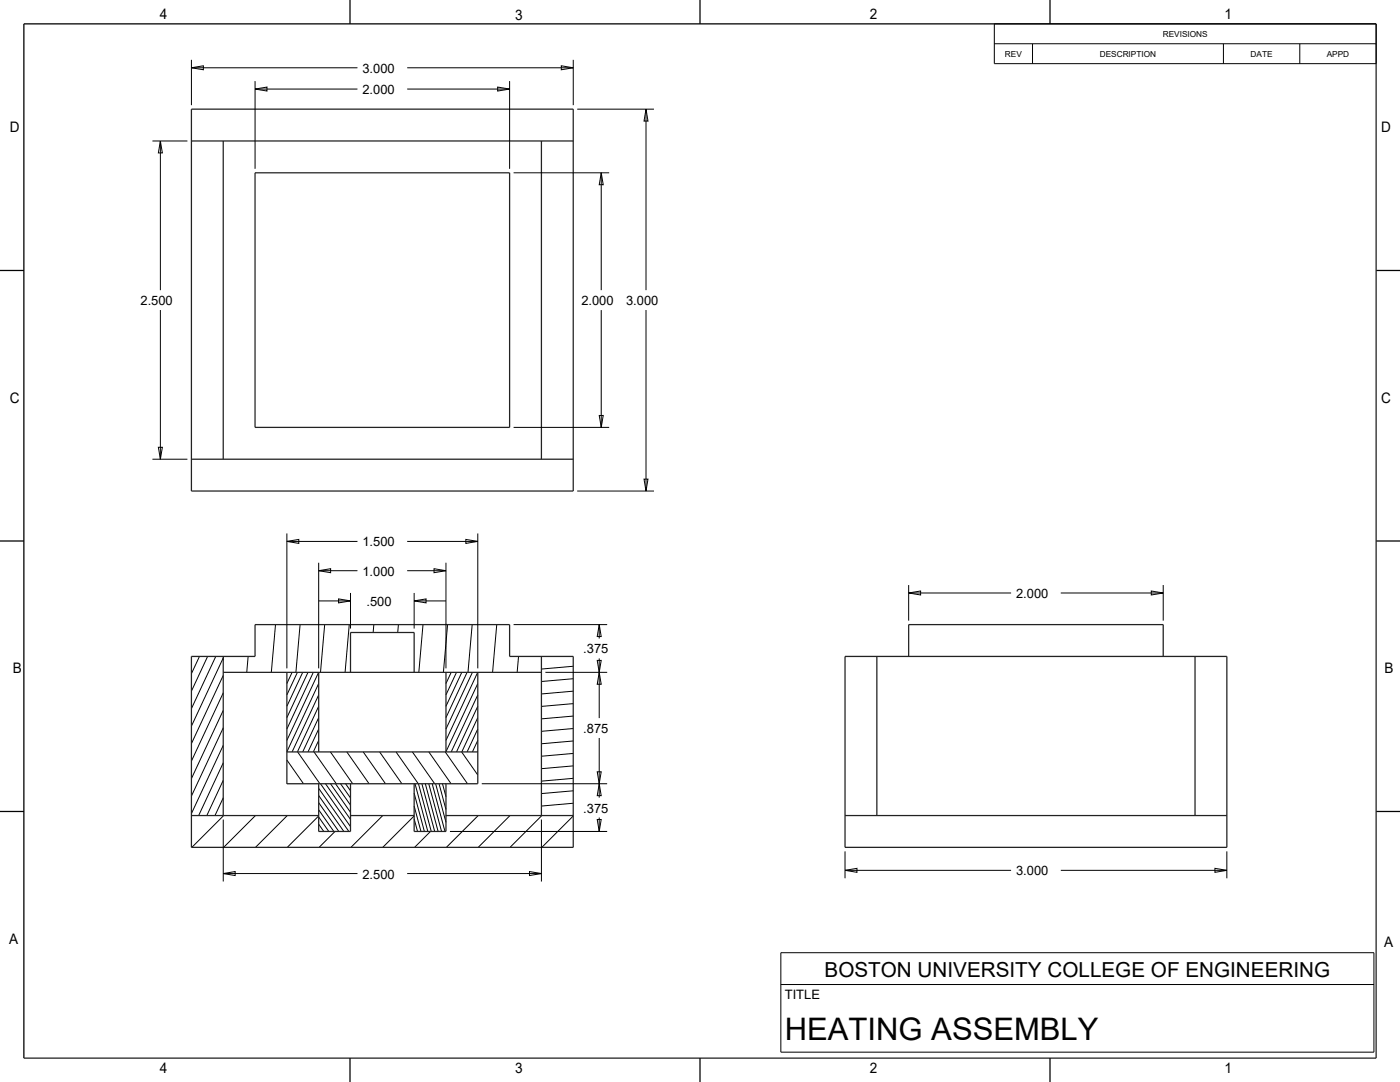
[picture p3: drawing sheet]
<svg xmlns="http://www.w3.org/2000/svg" width="559mm" height="432mm" viewBox="0 0 559 432" stroke-linecap="round" stroke-linejoin="round" font-family="sans-serif">
<g fill="none" stroke="#000" stroke-width=".4">
<path d="M396.9 9.5h152.4v15.9h-152.4zM396.9 17.5h152.4M412.1 17.5v7.9M488.3 17.5v7.9M518.8 17.5v7.9M76.4 27l4.8-.7v1.5zM76.4 23.9v18.1M76.4 27h66.3M101.8 35.5l4.8-.8v1.6zM101.8 32.4v35M101.8 35.5h40.9M162.5 35.5h40.9"/>
<path d="M162.5 27h66.3M198.6 34.7l4.8 .8-4.8 .8zM203.4 32.4v35M224 26.3l4.8 .7-4.8 .8zM228.8 23.9v18.1M60.8 56.3h14M64 56.3l.8 4.7h-1.6zM64 56.3v59.5M230.4 43.6h30.6M257.8 43.6l.8 4.7h-1.5zM257.8 43.6v72.2M205 69h38.2"/>
<path d="M240 69l.8 4.7h-1.6zM240 69v46.8M64 123.7v59.6M240 123.7v46.9M257.8 123.7v72.3M63.2 178.5h1.6l-.8 4.8zM205 170.6h38.2M239.2 165.8h1.6l-.8 4.8zM60.8 183.3h14M230.4 196h30.6M257.1 191.2h1.5l-.8 4.8zM114.5 216.1l4.8-.8v1.6z"/>
<path d="M114.5 212.9v53.8M114.5 216.1h28.2M162.5 216.1h28.2M185.9 215.3l4.8 .8-4.8 .8zM190.7 212.9v53.8M127.2 227.8l4.8-.8v1.5zM127.2 224.6v42.1M127.2 239.8h12.7M127.2 227.8h15.5M135.1 239l4.8 .8-4.8 .8zM139.9 236.6v14.2M162.5 227.8h15.5"/>
<path d="M165.3 239.8l4.8-.8v1.6zM165.3 236.6v14.2M165.3 239.8h12.7M173.2 227l4.8 .8-4.8 .7zM178 224.6v42.1M362.7 236.6l4.8-.7v1.5zM362.7 233.5v14.2M362.7 236.6h40.9M423.4 236.6h40.9M459.5 235.9l4.8 .7-4.8 .8zM464.3 233.5v14.2M110 249.3l-1.7 19"/>
<path d="M119.8 249.3l-1.7 19M129.6 249.3l-1.7 19M139.4 249.3l-1.7 19M149.2 249.3l-.3 3.1M159 249.3l-.3 3.1M168.8 249.3l-1.6 19M178.6 249.3l-1.6 19M188.5 249.3l-1.7 19M198.3 249.3l-1.7 19M205 249.3h37.3M239.2 249.3l.8 4.7h-1.6zM239.2 249.3v5.5"/>
<path d="M79.6 262l-3.2 6.9M82.9 262l-6.5 13.8M86.1 262l-9.7 20.8M89.1 262.6l-12.7 27.2M89.1 269.5l-12.7 27.3M89.1 276.5l-12.7 27.3M89.2 262l-.1 1.4M99 262l-.5 6.3M116.6 268.3l-2.1 4.5M118.7 268.3l-4.2 9M120.8 268.3l-6.3 13.6M122.9 268.3l-8.4 18.1"/>
<path d="M125.1 268.3l-10.6 22.6M127.2 268.3l-12.7 27.2M127.2 272.8l-12.7 27.2M127.2 277.3l-10.6 22.8M180.1 268.3l-2.1 4.5M182.2 268.3l-4.2 9M184.3 268.3l-6.3 13.6M186.4 268.3l-8.4 18.1M188.6 268.3l-10.6 22.6M190.7 268.3l-12.7 27.2M190.7 272.8l-12.7 27.2M190.7 277.3l-10.6 22.8"/>
<path d="M207 262l-.6 6.3M216.8 262h-.7M217.7 268.3h24.6M228.8 275.8l-12.7 1.1M228.8 270.9l-12.7 1.1M228.8 265.9l-12.7 1.1M238.4 263.6h1.6l-.8 4.7zM239.2 268.3l.8 4.8h-1.6zM239.2 262.8v23.8M89.1 283.5l-12.7 27.2M89.1 290.5l-12.7 27.2M89.1 297.5l-12.7 27.2"/>
<path d="M127.2 281.9l-8.4 18.2 8.9 12.7M127.2 286.4l-6.4 13.7M127.2 290.9l-4.3 9.2M127.2 295.5l-2.1 4.6M190.7 281.9l-8.5 18.2M190.7 286.4l-6.4 13.7M190.7 290.9l-4.3 9.2M190.7 295.5l-2.1 4.6M228.8 295.7l-12.7 1.1M228.8 290.7l-12.7 1.2M228.8 285.8l-12.7 1.1M228.8 280.8l-12.7 1.1"/>
<path d="M239.2 294.5v23.8M89.1 304.4l-9.8 21.1M89.1 311.4l-6.5 14.1M89.1 318.4l-3.3 7.1M114.5 312.6l.1 .2M114.5 303.3l6.6 9.5M125.3 300.1l8.9 12.7M127.2 317.5l10 14.3M127.2 314.6l12 17.2M127.2 300v.1M127.9 312.8l12 17.1M129.9 312.8l10 14.2"/>
<path d="M131.9 300.1l8.9 12.7M131.9 312.8l8 11.4M133.9 312.8l6 8.5M135.9 312.8l4 5.7M137.9 312.8l2 2.8M138.4 300.1l8.9 12.7M145 300.1l8.9 12.7M151.5 300.1l8.9 12.7M158.1 300.1l8.9 12.7M164.6 300.1l8.9 12.7M165.3 316.5l4.1 15.3M165.7 312.8l5.1 19"/>
<path d="M167 312.8l5.1 19M168.4 312.8l5.1 19M169.8 312.8l5.1 19M171.1 312.8l5.1 19M171.2 300.1l8.8 12.7M172.5 312.8l5.1 19M173.9 312.8l4.1 15.4M175.2 312.8l2.8 10.3M176.6 312.8l1.4 5.1M177.7 300.1l8.9 12.7M178 312.8h.1M184.2 300.1l6.5 9.2"/>
<path d="M190.7 300v.1M192.3 312.8h50M228.8 315.6l-12.7 1.1M228.8 310.6l-12.7 1.1M228.8 305.7l-12.7 1.1M228.8 300.7l-12.7 1.1M238.4 308h1.6l-.8 4.8zM239.2 312.8l.8 4.7h-1.6zM76.6 325.5l-.2 .1M89.1 325.4v.1M89.1 327.1v24.7M89.3 325.5l-12.7 12.7"/>
<path d="M102 325.5l-12.7 12.7M114.7 325.5l-12.7 12.7M127.2 331.8h.1M127.2 328.9l2 2.9M127.2 326.1l4 5.7M127.2 323.2l6 8.6M127.2 320.3l8 11.5M127.2 325.6l-12.5 12.6M133.7 331.8l-6.3 6.4M140.1 325.5l-.2 .1M152.8 325.5l-12.7 12.7M165.3 326.8l1.4 5"/>
<path d="M165.3 321.7l2.7 10.1M165.3 325.6l-12.5 12.6M171.8 331.8l-6.3 6.4M178.2 325.5l-.2 .1M179.6 331.8h62.7M190.9 325.5l-12.7 12.7M203.6 325.5l-12.7 12.7M216.1 327.1v24.7M216.3 325.5l-12.7 12.7M228.8 320.6l-12.7 1.1M228.8 325.6l-12.5 12.6M238.4 327.1h1.6l-.8 4.7z"/>
<path d="M239.2 326.3v5.5M337.3 339.8v10.7M489.7 339.8v10.7M89.1 348.6l4.8-.8v1.6zM89.1 348.6h53.6M162.5 348.6h53.6M211.3 347.8l4.8 .8-4.8 .8zM337.3 347.3l4.8-.8v1.6zM337.3 347.3h66.3M423.4 347.3h66.3M484.9 346.5l4.8 .8-4.8 .8zM311.7 380.2h236.7v39.7h-236.7z"/>
<path d="M311.7 392.9h236.7"/>
</g>
<g fill="none" stroke="#000" stroke-width=".51">
<path d="M139.7 0v9.5M279.4 0v9.5M419.1 0v9.5M549.3 9.5h-539.8v412.8M0 107.9h9.5M549.3 107.9h9.5M0 215.9h9.5M549.3 215.9h9.5M0 323.8h9.5M549.3 323.8h9.5M139.7 422.3v9.5M279.4 422.3v9.5"/>
<path d="M419.1 422.3v9.5"/>
</g>
<g fill="none" stroke="#222226" stroke-width=".51">
<path d="M549.3 9.5v412.8h-539.8M76.4 43.6h152.4v152.4h-152.4zM76.4 56.3h152.4M89.1 56.3v127M216.1 56.3v127M101.8 69h101.6v101.6h-101.6zM76.4 183.3h152.4M76.4 262h25.4v-12.7h101.6v12.7h25.4v76.2h-152.4zM89.1 262v63.5M89.1 268.3h127M114.5 268.3v44.5h76.2v-44.5M127.2 268.3v31.8"/>
<path d="M139.9 268.3v-15.9h25.4v15.9M178 268.3v31.8M216.1 262v63.5M337.3 262h152.4v76.2h-152.4zM350 262v63.5M362.7 262v-12.7h101.6v12.7M477 262v63.5M114.5 300.1h76.2M127.2 312.8v19h12.7v-19M165.3 312.8v19h12.7v-19M76.4 325.5h50.8M139.9 325.5h25.4"/>
<path d="M178 325.5h50.8M337.3 325.5h152.4"/>
</g>
<text font-size="12.4" x="313.3" y="415.1">HEATING ASSEMBLY</text>
<text font-size="8.3" x="329.1" y="389.7">BOSTON UNIVERSITY COLLEGE OF ENGINEERING</text>
<g font-size="5.8">
<text x="63.8" y="7.7">4</text>
<text x="205.6" y="7.9">3</text>
<text x="347.2" y="7.7">2</text>
<text x="488.8" y="7.7">1</text>
<text x="3.9" y="52.6">D</text>
<text x="551.2" y="52.6">D</text>
<text x="3.9" y="160.7">C</text>
<text x="551.3" y="160.7">C</text>
<text x="5.2" y="268.8">B</text>
<text x="552.6" y="268.8">B</text>
<text x="3.7" y="376.6">A</text>
<text x="552.5" y="378">A</text>
<text x="63.8" y="428">4</text>
<text x="205.6" y="428.3">3</text>
<text x="347.2" y="428.1">2</text>
<text x="488.8" y="428.1">1</text>
</g>
<g font-size="5.2">
<text x="144.7" y="29">3.000</text>
<text x="144.7" y="37.5">2.000</text>
<text x="56.1" y="121.7">2.500</text>
<text x="232" y="121.7">2.000</text>
<text x="249.9" y="121.7">3.000</text>
<text x="144.7" y="218">1.500</text>
<text x="144.7" y="229.7">1.000</text>
<text x="405.6" y="238.6">2.000</text>
<text x="146.3" y="241.8">.500</text>
<text x="232.8" y="260.8">.375</text>
<text x="232.8" y="292.5">.875</text>
<text x="232.8" y="324.3">.375</text>
<text x="144.7" y="350.6">2.500</text>
<text x="405.6" y="349.3">3.000</text>
<text x="313.3" y="398.9">TITLE</text>
</g>
<g font-size="3.3">
<text x="464.1" y="14.8">REVISIONS</text>
<text x="401.1" y="22.7">REV</text>
<text x="438.9" y="22.7">DESCRIPTION</text>
<text x="499.2" y="22.7">DATE</text>
<text x="529.5" y="22.7">APPD</text>
</g>
</svg>
